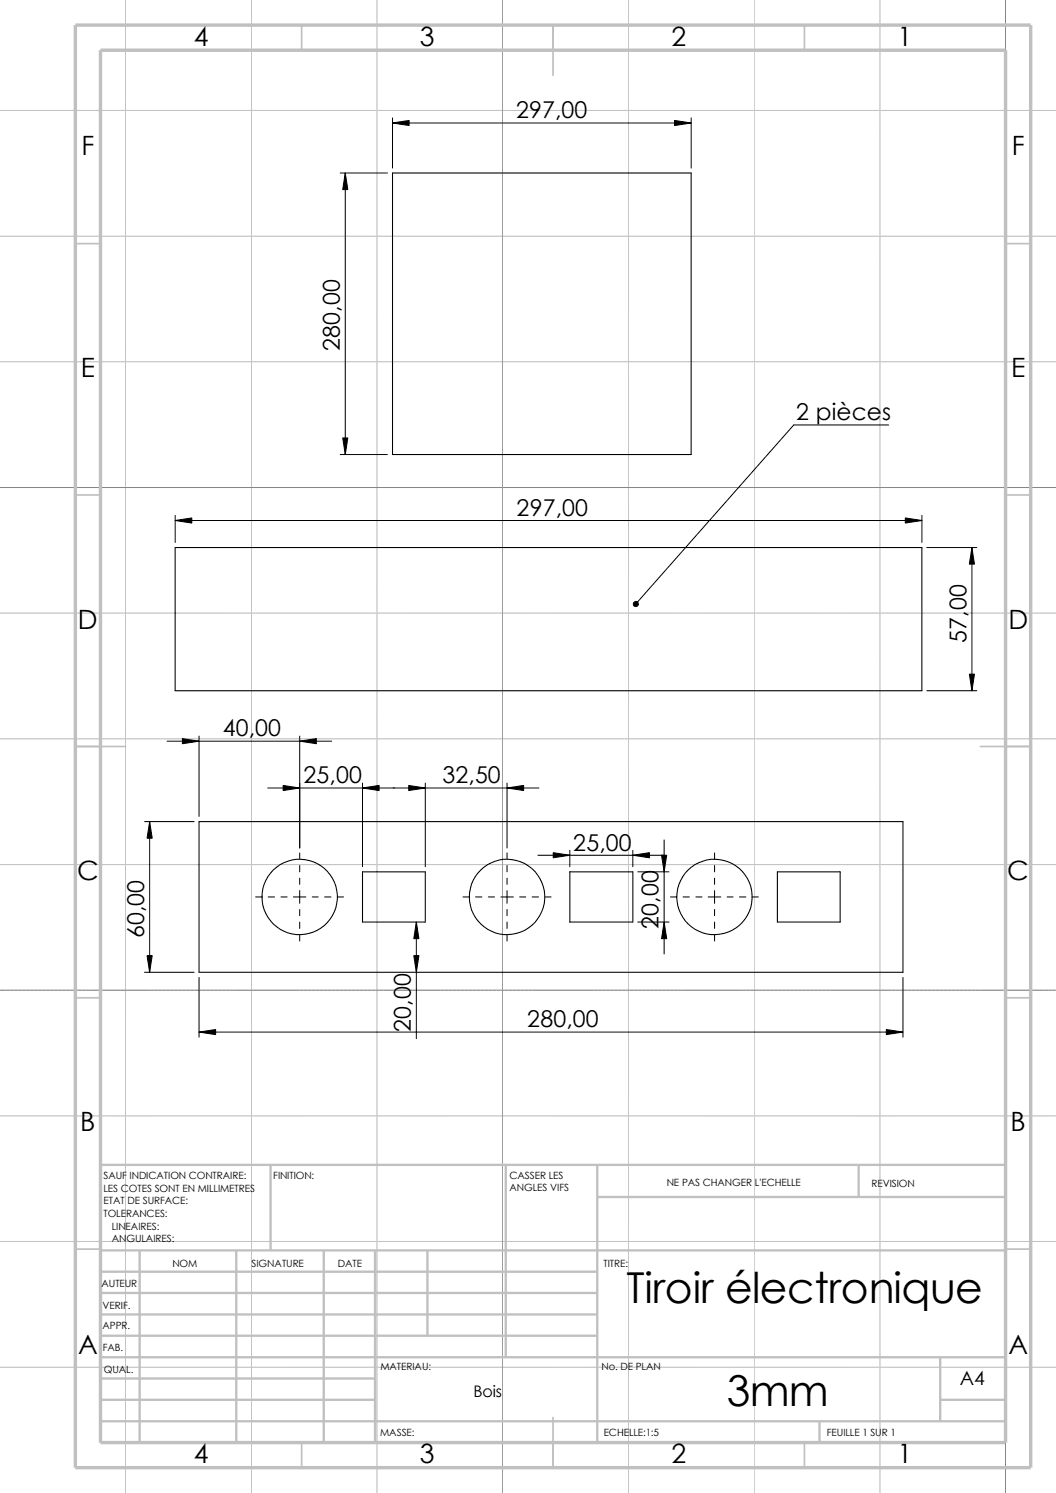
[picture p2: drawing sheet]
<svg xmlns="http://www.w3.org/2000/svg" width="210mm" height="297mm" viewBox="0 0 210 297" stroke-linecap="round" stroke-linejoin="round" font-family="sans-serif">
<g fill="none" stroke="#e6e6db" stroke-width=".2">
<path d="M25 0v297M50 0v297M75 0v297M100 0v297M125 0v297M150 0v297M175 0v297M200 0v297M0 22h210M0 47h210M0 72h210M0 97h210"/>
<path d="M0 122h210M0 147h210M0 172h210M0 197h210M0 222h210M0 247h210M0 272h210"/>
</g>
<g fill="none" stroke="#c0c0c0" stroke-width=".2">
<path d="M25 0v297M50 0v297M75 0v297M125 0v297M150 0v297M175 0v297M0 22h210M0 47h210M0 72h210M0 122h210M0 147h210M0 172h210"/>
<path d="M0 222h210M0 247h210M0 272h210"/>
</g>
<path d="M100 0v297M200 0v297M0 97h210M0 197h210" fill="none" stroke="#808080" stroke-width=".2"/>
<g fill="none" stroke="#c0c0c0" stroke-width=".34">
<path d="M60 5v5M110 5v10M160 5v5M15 48.5h5M200 48.5h5M15 98.5h5M200 98.5h5M15 148.5h10M195 148.5h10M15 198.5h5M200 198.5h5M15 248.5h5"/>
<path d="M200 248.5h5M60 287v5M110 282v10M160 287v5"/>
</g>
<g fill="none" stroke="#c0c0c0" stroke-width=".47">
<path d="M53.8 231.7v17.1M100.6 231.7v38.3M118.8 238.1h81.2M118.8 231.7v55.3M170.8 231.7v6.4M200 231.7h-180v55.3M20 253h98.8M20 257.2h98.8M20 248.8h180M27.8 248.8v38.2M47 248.8v38.2M64.4 248.8v38.2"/>
<path d="M74.6 248.8v38.2M85 248.8v16.9M20 278.5h54.6M20 270h180M20 274.2h54.6M20 261.5h98.8M20 265.7h98.8M187 278.5h13M187 270v12.7M20 282.7h180M163 282.7v4.3"/>
</g>
<path d="M15 5h190v287h-190zM20 10h180v277h-180z" fill="none" stroke="#c0c0c0" stroke-width=".68" stroke-linecap="butt"/>
<g fill="none" stroke="#000" stroke-width=".21">
<path d="M78.1 34.4h59.4v56h-59.4zM34.8 108.9h148.5v28.5h-148.5zM39.6 163.4h140v30h-140zM72.1 173.4h12.5v10h-12.5zM113.3 173.4h12.6v10h-12.6zM154.6 173.4h12.5v10h-12.5z"/>
<circle cx="59.6" cy="178.4" r="7.5"/>
<circle cx="100.8" cy="178.4" r="7.5"/>
<circle cx="142.1" cy="178.4" r="7.5"/>
</g>
<g fill="none" stroke="#000" stroke-width=".2">
<path d="M67.6 34.4h9.4M68.7 34.4v56M78.1 23.5v9.9M78.1 24.5h59.4M137.5 23.5v9.9M67.6 90.4h9.4M176.7 84.5h-18.8l-31.5 35.6M34.8 102.5v5.4M34.8 103.5h148.5M183.3 102.5v5.4M184.3 108.9h10M193.3 108.9v28.5"/>
<path d="M184.3 137.4h10M33.2 147.4h32.8M39.6 146.4v16M53.3 156.8h53.9M59.6 146.4v22.3M72.1 155.8v16.6M84.6 155.8v16.6M100.8 155.8v12.9M28.7 163.4h9.9M29.8 163.4v30M50.8 178.4h1.3M53.3 178.4h1.3"/>
<path d="M55.9 178.4h1.2M58.3 178.4h2.5M59.6 169.7v1.2M59.6 172.2v1.2M59.6 174.7v1.2M59.6 177.2v2.5M62.1 178.4h1.2M64.6 178.4h1.2M67.1 178.4h1.2M92.1 178.4h1.2M94.6 178.4h1.2M97.1 178.4h1.2"/>
<path d="M99.6 178.4h2.5M100.8 169.7v1.2M100.8 172.2v1.2M100.8 174.7v1.2M100.8 177.2v2.5M103.3 178.4h1.3M105.8 178.4h1.3M107 170.1h25.2M108.4 178.4h1.2M113.3 169.2v3.2M125.9 169.2v3.2M126.8 173.4h6.3"/>
<path d="M132.1 167.1v22.7M133.3 178.4h1.3M135.8 178.4h1.3M138.4 178.4h1.2M140.8 178.4h2.5M142.1 169.7v1.2M142.1 172.2v1.2M142.1 174.7v1.2M142.1 177.2v2.5M144.6 178.4h1.2M147.1 178.4h1.2M149.6 178.4h1.2"/>
<path d="M28.7 193.4h9.9M39.6 194.4v11.9M59.6 180.9v1.3M59.6 183.4v1.3M59.6 186v1.2M82.8 183.4v23.2M100.8 180.9v1.3M100.8 183.4v1.3M100.8 186v1.2M126.8 183.4h6.3M142.1 180.9v1.3M142.1 183.4v1.3"/>
<path d="M142.1 186v1.2M179.6 194.4v11.9M39.6 205.3h140"/>
</g>
<g fill="#000" stroke="#000" stroke-width=".2">
<path d="M68.7 34.4l.5 3.3h-1zM78.1 24.5l3.3-.5v1zM134.2 24l3.3 .5-3.3 .5zM68.2 87.1h1l-.5 3.3zM34.8 103.5l3.3-.5v1.1zM180 103l3.3 .5-3.3 .6zM193.3 108.9l.5 3.3h-1zM192.8 134.1h1l-.5 3.3zM36.3 146.9l3.3 .5-3.3 .6zM56.3 156.3l3.3 .5-3.3 .5zM59.6 147.4l3.3-.5v1.1zM72.1 156.8l3.3-.5v1z"/>
<path d="M81.3 156.3l3.3 .5-3.3 .5zM100.8 156.8l3.3-.5v1zM29.8 163.4l.5 3.4h-1zM110 169.6l3.3 .5-3.3 .5zM125.9 170.1l3.3-.5v1zM131.6 170.1h1l-.5 3.3zM29.3 190.1h1l-.5 3.3zM82.8 183.4l.5 3.3h-1zM82.3 190.1h1l-.5 3.3zM132.1 183.4l.5 3.3h-1zM39.6 205.3l3.3-.5v1zM176.3 204.8l3.3 .5-3.3 .5z"/>
<path d="M126.1 119.8a.5 .5 0 0 1 .7 0 .5 .5 0 0 1 0 .7 .5 .5 0 0 1-.7 0l.3-.4-.3 .4-.2-.3z" fill-rule="evenodd"/>
</g>
<g font-size="8.5">
<text x="124.6" y="259.2">Tiroir électronique</text>
<text x="144.5" y="279.7">3mm</text>
</g>
<g font-size="5.3">
<text x="38.5" y="9.1">4</text>
<text x="83.5" y="9.1">3</text>
<text x="133.5" y="9.1">2</text>
<text x="178.5" y="9.1">1</text>
<text x="16.2" y="30.8">F</text>
<text x="201.2" y="30.8">F</text>
<text x="16" y="75.1">E</text>
<text x="201.1" y="75.1">E</text>
<text x="15.5" y="125.1">D</text>
<text x="200.6" y="125.1">D</text>
<text x="15.3" y="175.1">C</text>
<text x="200.3" y="175.1">C</text>
<text x="16" y="225.1">B</text>
<text x="201" y="225.1">B</text>
<text x="15.5" y="269.3">A</text>
<text x="200.5" y="269.3">A</text>
<text x="38.5" y="291.1">4</text>
<text x="83.5" y="291.1">3</text>
<text x="133.5" y="291.1">2</text>
<text x="178.5" y="291.1">1</text>
</g>
<g font-size="4.6">
<text x="102.6" y="23.5">297,00</text>
<text x="67.6" y="69.7" transform="rotate(-90 67.6 69.7)">280,00</text>
<text x="158.4" y="83.6">2 pièces</text>
<text x="102.8" y="102.6">297,00</text>
<text x="192.2" y="127.9" transform="rotate(-90 192.2 127.9)">57,00</text>
<text x="44.3" y="146.5">40,00</text>
<text x="60.3" y="155.8">25,00</text>
<text x="88" y="155.8">32,50</text>
<text x="114" y="169.2">25,00</text>
<text x="131" y="184.8" transform="rotate(-90 131 184.8)">20,00</text>
<text x="28.7" y="186.7" transform="rotate(-90 28.7 186.7)">60,00</text>
<text x="81.7" y="205.3" transform="rotate(-90 81.7 205.3)">20,00</text>
<text x="104.9" y="204.4">280,00</text>
</g>
<text font-size="3.9" x="190.9" y="275.5">A4</text>
<text font-size="3.2" x="94.2" y="277.9">Bois</text>
<g font-size="2">
<text x="20.6" y="234.6">SAUF INDICATION CONTRAIRE:</text>
<text x="20.6" y="237.1">LES COTES SONT EN MILLIMETRES</text>
<text x="20.6" y="239.6">ETAT DE SURFACE:</text>
<text x="54.4" y="234.6">FINITION:</text>
<text x="101.3" y="237">ANGLES VIFS</text>
<text x="101.3" y="234.5">CASSER LES</text>
<text x="132.6" y="236">NE PAS CHANGER L'ECHELLE</text>
<text x="173.3" y="236.2">REVISION</text>
<text x="20.6" y="242.1">TOLERANCES:</text>
<text x="22.2" y="244.6">LINEAIRES:</text>
<text x="22.2" y="247.1">ANGULAIRES:</text>
<text x="50" y="252">SIGNATURE</text>
<text x="67.2" y="252">DATE</text>
<text x="120" y="252">TITRE:</text>
<text x="20.2" y="256.1">AUTEUR</text>
<text x="34.3" y="252.1">NOM</text>
<text x="20.4" y="260.4">VERIF.</text>
<text x="20.4" y="264.5">APPR.</text>
<text x="20.4" y="268.8">FAB.</text>
<text x="20.7" y="273.2">QUAL.</text>
<text x="75.6" y="272.5">MATERIAU:</text>
<text x="119.6" y="272.5">No. DE PLAN</text>
<text x="75.6" y="285.6">MASSE:</text>
<text x="120.1" y="285.6">ECHELLE:1:5</text>
<text x="164.5" y="285.6">FEUILLE 1 SUR 1</text>
</g>
</svg>
